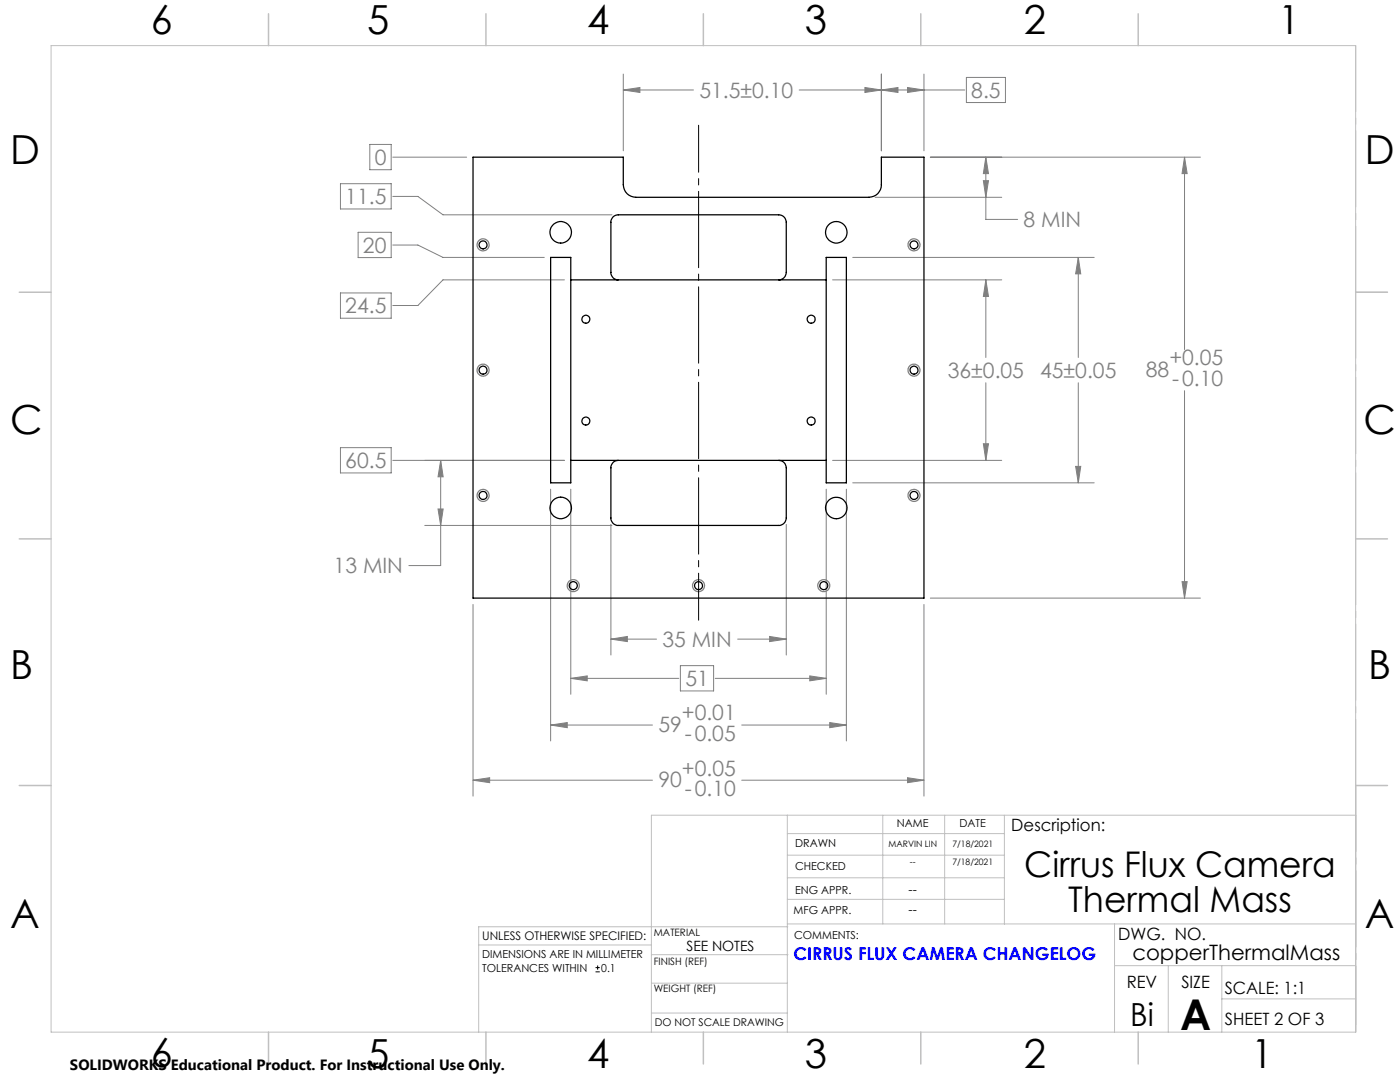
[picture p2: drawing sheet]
<svg xmlns="http://www.w3.org/2000/svg" width="279mm" height="216mm" viewBox="0 0 279 216" stroke-linecap="round" stroke-linejoin="round" font-family="sans-serif">
<path d="M118.9 193.9h.8M118.9 193.1h.8M119.3 192.7v.8" fill="none" stroke="#000" stroke-width=".2"/>
<g fill="none" stroke="#808080" stroke-width=".2">
<path d="M124.4 18l3.3-.5v1zM124.4 18h14M124.4 14.8v15.3M159.5 18h33M172.6 17.5l3.3 .5-3.3 .5zM175.9 18l3.3-.5v1zM175.9 14.8v15.3M181.1 17.5l3.3 .5-3.3 .5zM184.4 14.8v15.3M192.9 15.5h7.8v5h-7.8zM67.9 36.7h10.2v5h-10.2zM73.8 28.8h4.3v5.1h-4.3z"/>
<path d="M78.4 31.4h14.7M78.4 39.2h5l5 3.7h33.7M174.7 39.4h25.2M185.7 31.4h53.9M196.3 36.1h1l-.6 3.3zM196.7 31.4l.6 3.2h-1zM196.7 31.4v12.4h6.4M236.4 31.4l.5 3.2h-1zM236.4 31.4v38.3M67.9 58.5h10.2v5h-10.2zM71.5 46.4h6.6v5h-6.6zM78.4 48.9h5l5 2.5h20.2"/>
<path d="M112.6 55.8h-24.2l-5 5.2h-5M166.2 55.8h33.7M170.2 51.4h48.2M196.7 55.8l.6 3.4h-1zM196.7 55.8v15.5M215.2 51.4l.5 3.2h-1zM215.2 51.4v19.9M196.7 76.4v15.5M215.2 76.4v19.9M236.4 78v41.3M67.9 89.3h10.2v5.1h-10.2zM87.9 91.9l.5 3.2h-1z"/>
<path d="M87.9 91.9v21h-6.3M109.9 97.6v50.2M112.6 91.9h-34.2M113.9 97.6v40.9M164.9 97.6v40.9M166.2 91.9h33.7M168.9 97.6v50.2M170.2 96.3h48.2M196.3 88.5h1l-.6 3.4zM214.7 93.1h1l-.5 3.2zM84.8 104.8h37.3M87.4 101.6h1l-.5 3.2z"/>
<path d="M121.9 104.6v26.1M156.9 104.6v26.1M185.7 119.3h53.9M235.9 116.1h1l-.5 3.2zM94.4 120.6v38.3M113.9 135.4l3.3-.5v1zM113.9 135.4h21.6M121.9 127.5l3.3-.5v1zM121.9 127.5h9.1M135.8 132.8h6.6v5.1h-6.6zM142.7 135.4h22.2M147.2 127.5h9.7"/>
<path d="M153.6 127l3.3 .5-3.3 .5zM161.6 134.9l3.3 .5-3.3 .5zM184.4 120.6v38.3M94.4 155.7l3.3-.5v1zM94.4 155.7h35.8M109.9 144.7l3.3-.5v1zM109.9 144.7h20.3M148 155.7h36.4M148 144.7h20.9M165.6 144.2l3.3 .5-3.3 .5zM181.1 155.2l3.3 .5-3.3 .5z"/>
</g>
<g fill="none" stroke="#808080" stroke-width=".25">
<circle cx="96.4" cy="48.9" r="1.19"/>
<circle cx="182.4" cy="48.9" r="1.19"/>
<circle cx="96.4" cy="73.9" r="1.2"/>
<circle cx="182.4" cy="73.9" r="1.2"/>
<circle cx="96.4" cy="98.9" r="1.19"/>
<circle cx="182.4" cy="98.9" r="1.19"/>
<circle cx="114.4" cy="116.9" r="1.2"/>
<circle cx="139.4" cy="116.9" r="1.2"/>
<circle cx="164.4" cy="116.9" r="1.21"/>
</g>
<path d="M270.6 9.1v49.2M270.6 58.3v49.2M270.6 107.5v49.2M270.6 156.7v49.2" fill="none" stroke="#c0c0c0" stroke-width=".2" stroke-dasharray="15.2 1.3 1.3 1.3" stroke-dashoffset="2.1"/>
<g fill="none" stroke="#c0c0c0" stroke-width=".2">
<path d="M10.2 9.1h260.3v196.9h-260.3zM270.5 58.3h6.4M270.5 156.7h6.4M157.1 162.7v43.3M157.1 175.2h43.3M157.1 170.6h43.3M157.1 166.3h43.3M157.1 179.5h43.3M176.2 162.7v21.7M188.5 162.7v21.7M200.4 162.7v21.7M270.6 162.7h-140.6v43.3"/>
<path d="M95.5 188.6h34.5M130 196.2h27.1M130 190.5h27.3M157.1 184.4h113.4M157.2 184.9h-61.7v21.1M222.4 184.4v21.6M222.4 192.7h48.1M233.2 192.7v13.3M243.8 199.3h26.7M243.8 192.7v13.3M130 202.1h27.1"/>
</g>
<g fill="none" stroke="#c0c0c0" stroke-width=".3">
<path d="M53.6 2.8v6.3M97 2.8v6.3M140.4 2.8v6.3M183.8 2.8v6.3M227.2 2.8v6.3M3.8 58.3h6.4M270.5 58.3h6.4M3.8 107.5h6.4M270.5 107.5h6.4M3.8 156.7h6.4M270.5 156.7h6.4M53.6 206v6.3"/>
<path d="M97 206v6.3M140.4 206v6.3M183.8 206v6.3M227.2 206v6.3"/>
</g>
<path d="M139.4 123.8v-98.8" fill="none" stroke="#000" stroke-width=".2" stroke-dasharray="15.2 1.3 1.3 1.3" stroke-dashoffset="5.9"/>
<path d="M94.4 155.7l3.3-.5v1zM181.1 155.2l3.3 .5-3.3 .5zM181.1 17.5l3.3 .5-3.3 .5zM175.9 18l3.3-.5v1zM121.9 127.5l3.3-.5v1zM153.6 127l3.3 .5-3.3 .5zM236.4 31.4l.5 3.2h-1zM235.9 116.1h1l-.5 3.2zM124.4 18l3.3-.5v1zM172.6 17.5l3.3 .5-3.3 .5zM215.2 51.4l.5 3.2h-1zM214.7 93.1h1l-.5 3.2zM196.7 55.8l.6 3.4h-1zM196.3 88.5h1l-.6 3.4zM87.9 91.9l.5 3.2h-1zM87.4 101.6h1l-.5 3.2zM113.9 135.4l3.3-.5v1zM161.6 134.9l3.3 .5-3.3 .5zM196.7 31.4l.6 3.2h-1zM196.3 36.1h1l-.6 3.3zM109.9 144.7l3.3-.5v1zM165.6 144.2l3.3 .5-3.3 .5z" fill="#808080"/>
<g fill="none" stroke="#000" stroke-width=".25">
<path d="M94.4 31.4h30v5.5a2.53 2.53 0 0 0 2.5 2.5h46.5a2.47 2.47 0 0 0 2.5-2.5v-5.5h8.5v87.9h-90zM109.9 51.4h4v44.9h-4zM113.9 55.8h51M123.4 55.8a1.45 1.45 0 0 1-1.5-1.4v-10.1a1.45 1.45 0 0 1 1.5-1.4h32a1.51 1.51 0 0 1 1.5 1.4v10.1a1.51 1.51 0 0 1-1.5 1.4M164.9 51.4h4v44.9h-4zM113.9 91.9h51M123.4 91.9a1.45 1.45 0 0 0-1.5 1.4v10.1a1.45 1.45 0 0 0 1.5 1.4h32a1.51 1.51 0 0 0 1.5-1.4v-10.1a1.51 1.51 0 0 0-1.5-1.4"/>
<circle cx="96.4" cy="48.9" r=".8"/>
<circle cx="111.9" cy="46.4" r="2.15"/>
<circle cx="166.9" cy="46.4" r="2.15"/>
<circle cx="182.4" cy="48.9" r=".8"/>
<circle cx="96.4" cy="73.9" r=".8"/>
<circle cx="116.9" cy="63.7" r=".8"/>
<circle cx="161.9" cy="63.7" r=".81"/>
<circle cx="182.4" cy="73.9" r=".8"/>
<circle cx="96.4" cy="98.9" r=".8"/>
<circle cx="116.9" cy="84" r=".8"/>
<circle cx="161.9" cy="84" r=".81"/>
<circle cx="182.4" cy="98.9" r=".8"/>
<circle cx="111.9" cy="101.4" r="2.15"/>
<circle cx="114.4" cy="116.8" r=".81"/>
<circle cx="139.4" cy="116.9" r=".8"/>
<circle cx="164.4" cy="116.9" r=".8"/>
<circle cx="166.9" cy="101.4" r="2.15"/>
</g>
<text font-size="8.5" x="235.5" y="205.4">A</text>
<g font-size="8">
<text x="30.1" y="6.8">6</text>
<text x="73.3" y="6.9">5</text>
<text x="117.2" y="6.9">4</text>
<text x="160.6" y="6.9">3</text>
<text x="204.3" y="6.9">2</text>
<text x="255.1" y="6.9">1</text>
<text x="2.1" y="32.8">D</text>
<text x="272.4" y="32.8">D</text>
<text x="2.1" y="86.5">C</text>
<text x="272.1" y="86.5">C</text>
<text x="2.1" y="135.6">B</text>
<text x="273.1" y="135.6">B</text>
<text x="2.1" y="185.1">A</text>
<text x="272.4" y="185.1">A</text>
<text x="30.1" y="212.9">6</text>
<text x="73.3" y="213.1">5</text>
<text x="117.2" y="213.1">4</text>
<text x="160.6" y="213.1">3</text>
<text x="204.3" y="213.1">2</text>
<text x="249.7" y="213.1">1</text>
</g>
<g font-size="7.1">
<text x="204.4" y="174.9">Cirrus Flux Camera</text>
<text x="213.2" y="182">Thermal Mass</text>
</g>
<text font-size="6.3" x="225.5" y="204.6">Bi</text>
<g font-size="4.2" fill="#808080">
<text x="139.6" y="19.5">51.5±0.10</text>
<text x="193.8" y="19.5">8.5</text>
<text x="74.8" y="32.9">0</text>
<text x="68.9" y="40.8">11.5</text>
<text x="204.3" y="45.4">8 MIN</text>
<text x="72.4" y="50.5">20</text>
<text x="68.9" y="62.6">24.5</text>
<text x="189.1" y="75.4">36±0.05</text>
<text x="207.6" y="75.4">45±0.05</text>
<text x="228.7" y="75.2">88</text>
<text x="233.4" y="72.9">+0.05</text>
<text x="234" y="77">-0.10</text>
<text x="68.9" y="93.4">60.5</text>
<text x="66.6" y="114.4">13 MIN</text>
<text x="132.2" y="129.1">35 MIN</text>
<text x="136.8" y="136.9">51</text>
<text x="136.1" y="143.7">+0.01</text>
<text x="131.4" y="146">59</text>
<text x="136.7" y="147.8">-0.05</text>
<text x="136.1" y="154.7">+0.05</text>
<text x="131.4" y="157">90</text>
<text x="136.7" y="158.9">-0.10</text>
</g>
<text font-size="4.2" x="226" y="191.5">copperThermalMass</text>
<text font-size="3.5" fill="#00f" x="158.3" y="191.5">CIRRUS FLUX CAMERA CHANGELOG</text>
<g font-size="3.4">
<text x="201.8" y="165.9">Description:</text>
<text x="223.2" y="187.6">DWG. NO.</text>
<text x="224.9" y="197.2">REV</text>
<text x="235.8" y="197.2">SIZE</text>
<text x="244.4" y="198.4">SCALE: 1:1</text>
<text x="244.4" y="204.6">SHEET 2 OF 3</text>
</g>
<text font-size="3" x="14" y="213.5">SOLIDWORKS Educational Product. For Instructional Use Only.</text>
<text font-size="2.8" x="137" y="189.7">SEE NOTES</text>
<g font-size="2.5">
<text x="181.3" y="178.3">--</text>
<text x="181.3" y="182.3">--</text>
</g>
<text font-size="2.4" x="96.2" y="187.5">UNLESS OTHERWISE SPECIFIED:</text>
<g font-size="2.2">
<text x="179" y="165.1">NAME</text>
<text x="191.5" y="165.1">DATE</text>
<text x="158.7" y="169">DRAWN</text>
<text x="158.7" y="173.5">CHECKED</text>
<text x="158.7" y="178.3">ENG APPR.</text>
<text x="158.4" y="182.4">MFG APPR.</text>
<text x="96.2" y="191.2">DIMENSIONS ARE IN MILLIMETER</text>
<text x="158.5" y="187.4">COMMENTS:</text>
<text x="96.2" y="193.9">TOLERANCES WITHIN</text>
<text x="120" y="193.9">0.1</text>
</g>
<text font-size="2.1" x="130.7" y="204.6">DO NOT SCALE DRAWING</text>
<g font-size="2">
<text x="130.5" y="186.8">MATERIAL</text>
<text x="130.5" y="192.5">FINISH (REF)</text>
<text x="130.5" y="198">WEIGHT (REF)</text>
</g>
<g font-size="1.8">
<text x="177.3" y="169">MARVIN LIN</text>
<text x="181.6" y="172.6">--</text>
<text x="190.1" y="172.6">7/18/2021</text>
<text x="190.1" y="169">7/18/2021</text>
</g>
</svg>
